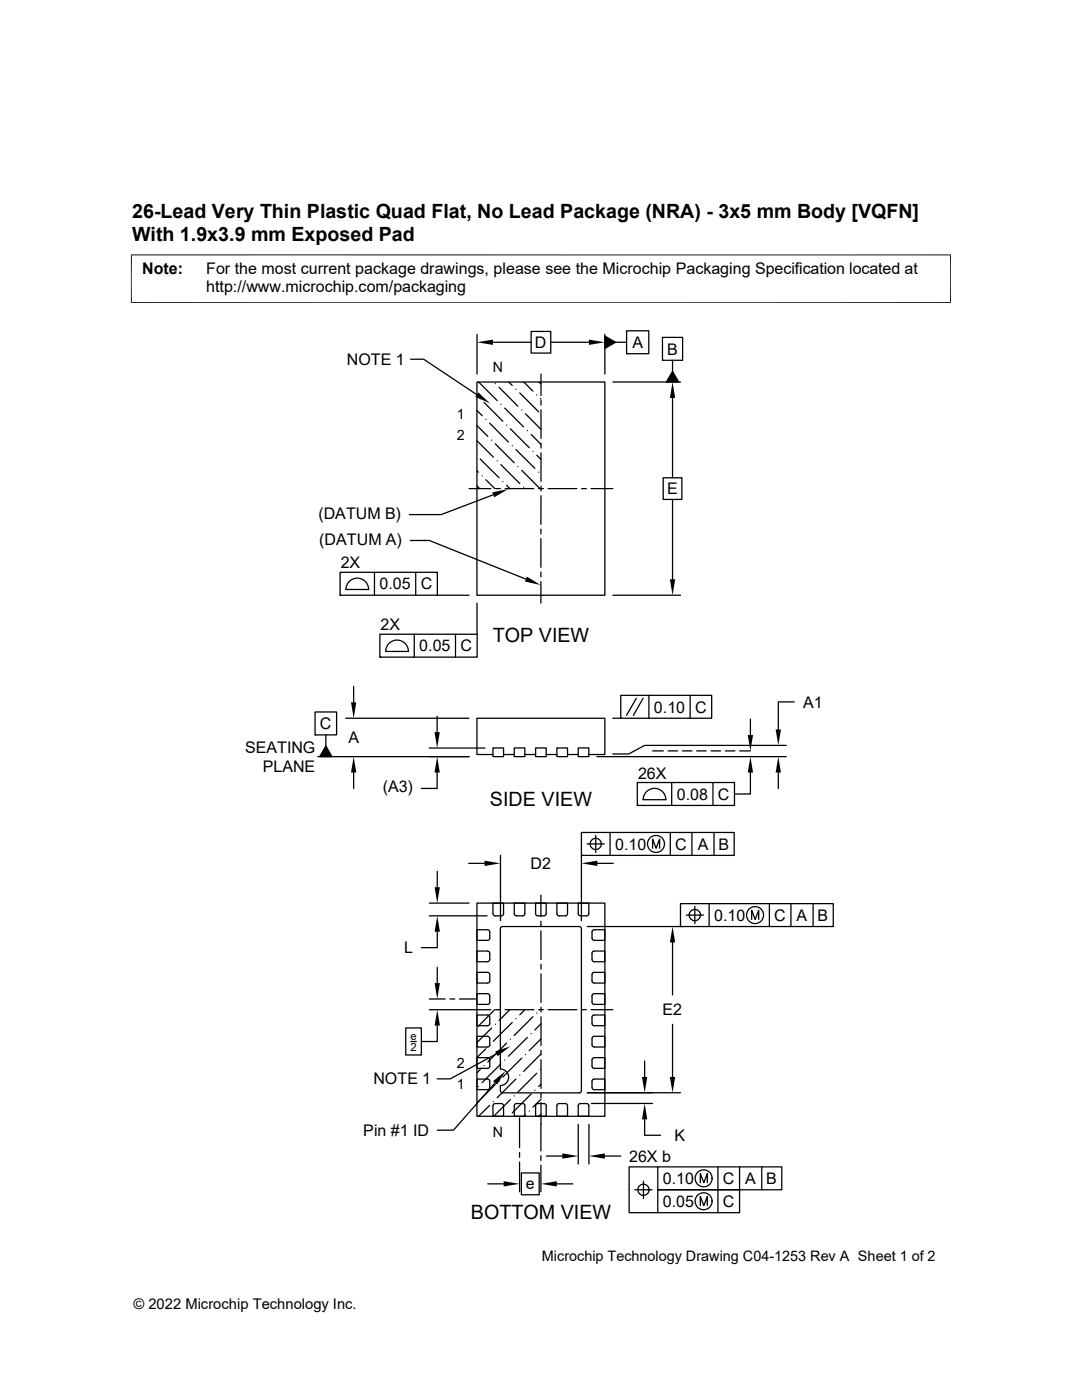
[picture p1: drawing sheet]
<svg xmlns="http://www.w3.org/2000/svg" width="216mm" height="279mm" viewBox="0 0 216 279" stroke-linecap="round" stroke-linejoin="round" font-family="sans-serif">
<g fill="none" stroke="#000" stroke-width=".25">
<path d="M81.9 71.7h2.6l10.6 7.1M95.2 76.2h25.5v42.6h-25.5zM95.2 66.7v8M95.5 76.2l3.7 3.7M95.8 79.6h.1M98.4 68.3h7.6M98.8 76.6h.1M99.6 77.3l3.7 3.8M101.5 76.2l.7 .7M103 77.7h.1M103.7 78.4l3.8 3.8M104.5 76.2l1.8 1.9"/>
<path d="M106 66.1h3.9v4.4h-3.9zM107.1 78.8h.1M107.5 76.2l.4 .4M107.8 79.6h.1M107.9 74.7v4.2M107.9 79.9v.9M109.9 68.3h7.6M120.7 67.1l2.1 1.2-2.1 1.2zM120.7 66.7v8M122.3 76.2h13.5M122.8 68.3h2.2M125 66h4.5v4.6h-4.5z"/>
<path d="M125 70.6h.1M132.2 67.3h4v4.6h-4zM132.2 71.9h.1M134.2 74.1l1.2 2.1h-2.4zM134.2 71.9v2.2M134.2 79.4v16M93.6 97.5h4.3M95.2 81.9l1 1.1M95.2 84.9l2.1 2.2M95.2 87.9l3.2 3.3M95.2 94l.2 .2M95.2 97l.5 .5"/>
<path d="M95.8 91.6l3.8 3.8M96.2 95h.1M96.6 80.3l3.7 3.8M96.9 83.7h.1M96.9 95.7l1.8 1.8M97.7 84.5l3.8 3.7M98.1 87.8h.1M98.4 98.7l-10.4 4h-6.3M98.8 88.6l3.8 3.8M98.9 97.5h.9M99.2 92h.1M99.9 80.7h.1"/>
<path d="M99.9 92.7l3.8 3.8M100.3 96.1h.1M100.7 81.4l3.8 3.8M100.8 97.5h5.7M101.1 84.8h.1M101.1 96.9l.6 .6M101.8 85.6l3.8 3.7M102.2 89h.1M103 89.7l3.7 3.8M103.3 93.1h.1M104.1 81.8h.1M104.1 93.9l3.6 3.6"/>
<path d="M104.5 97.2h.1M104.8 82.6l3.1 3.1M105.2 86h.1M106 86.7l1.9 2M106.3 90.1h.1M107.1 90.8l.8 .9M107.5 97.5h.9M107.5 94.2h.1M107.9 81.8v5.7M107.9 88.5v.9M107.9 90.4v5.7M107.9 97v1"/>
<path d="M107.9 98.9v5.7M109.4 97.5h5.7M116 97.5h1M117.9 97.5h4.4M132.3 95.4h3.8v4.3h-3.8zM134.2 99.7v15.9M67.9 114.2h19.4v4.6h-19.4zM67.9 118.8h.1M69 117.6h4.6M69 117.6a2.26 2.26 0 0 1 2.3-2.2 2.26 2.26 0 0 1 2.3 2.2M74.7 114.2v4.6M81.9 107.9h3.8l19.2 7.7"/>
<path d="M83 114.2v4.6M87.2 118.8h6.4M107.9 105.6v1M107.9 107.5v5.7M107.9 114.2v.9M107.9 116.1v4.3M122.3 118.8h13.5M70.6 137v3.2M75.8 126.6h19.4v4.5h-19.4zM75.8 131.1h.1M76.9 130h4.6a2.26 2.26 0 0 0-2.3-2.3 2.26 2.26 0 0 0-2.2 2.3M82.7 126.6v4.5"/>
<path d="M90.9 126.6v4.5M95.2 120.4v6.2M123.9 138.8h18.1v4.5h-18.1zM127 139.3l-2 3.5M128.3 139.3l-1.9 3.5M129.5 138.8v4.5M137.7 138.8v4.5M62.9 142.1h4.3v4.6h-4.3zM62.9 146.7h.1M65 146.7v2.2M65 148.9l1.2 2.1h-2.4zM69 143.3h24.6"/>
<path d="M70.6 154.2v3.2M85.6 149.3h11.2M87.2 154.2v3.2h-3.1M87.2 142.9v3.2M93.6 151h-30.2M98.4 149.3h2.1v1.7h-2.1zM98.4 150.6h-3.2v-7.3h25.5v7.3h-3.2M100.5 150.6h2.1M102.6 149.3h2.1v1.7h-2.1zM104.7 150.6h2.2M106.9 149.3h2.1v1.7h-2.1zM109 150.6h2.1"/>
<path d="M111.1 149.3h2.1v1.7h-2.1zM113.2 150.6h2.2M115.4 149.3h2.1v1.7h-2.1zM119.1 151h37.8M122.3 143.3h1.6M127.2 156.2h19.4v4.5h-19.4zM128.3 159.6h4.6M128.3 159.6a2.26 2.26 0 0 1 2.3-2.3 2.26 2.26 0 0 1 2.3 2.3M130.2 149.9h2.2M133.3 149.9h1.9M134 156.2v4.5M136.2 149.9h1.9"/>
<path d="M139 149.9h1.9M141.9 149.9h1.9M142.3 156.2v4.5M144.7 149.9h1.9M147.6 149.9h2.1M149.7 154.2v4.3h-3.1M149.7 143.5v3.2M155.3 154.2v3.2M156.9 148.8h-28.3l-3.1 1.7h-3.2M158.5 140.1h-3.2v5.5M87.2 173.9v3.2M93.5 172.3h3.2"/>
<path d="M99.9 170.7v13M107.9 178.6v4.3M116 166.1h30.5v4.6h-30.5zM116 170.7h.1M116 170.7v13M117.2 168.4h3.4M118.9 166.7v3.4M119.2 172.3h3.2M121.7 166.1v4.6M127.2 160.7h.1M130.2 169.3v-1.8l.7 1.8 .7-1.8v1.8M133.8 166.1v4.6"/>
<path d="M138.1 166.1v4.6M142.5 166.1v4.6M85.7 199.4h3.1M85.7 180.2h7.9M85.7 182.8h11.5M87.2 193v3.2M87.2 185.9v3.2h-3.1M89.8 199.4h.9M91.7 199.4h3.2M95.2 180.2h25.5v42.6h-25.5zM95.2 198.3h2.1l.3 .1 .1 .3v1.3l-.1 .3-.3 .1h-2.1zM95.2 194.1h2.1l.3 .1 .1 .3v1.3l-.1 .3-.3 .1h-2.1z"/>
<path d="M95.2 185.5h2.1l.3 .2 .1 .3v1.2l-.1 .3-.3 .2h-2.1zM97.3 191.9l.3-.1 .1-.3v-1.3l-.1-.3-.3-.1h-2.1v2.1h2.1M98.4 180.2h2.1v2.2l-.1 .2-.3 .2h-1.3l-.3-.2-.1-.2zM100 185l.3-.1h15.3l.4 .2v32.6l-.1 .3-.3 .1h-15.3l-.4-.3-.1-1.2a1.65 1.65 0 0 0 1.7-1.6 1.65 1.65 0 0 0-1.7-1.7v-28zM102.6 180.2h2.1v2.2l-.1 .2-.3 .2h-1.3l-.3-.2-.1-.2zM106.9 180.2h2.1v2.2l-.1 .2-.3 .2h-1.3l-.3-.2-.1-.2zM107.9 185.8v5.7M107.9 183.9v.9M107.9 192.4v1M107.9 194.4v5.7M111.1 180.2h2.1v2.2l-.1 .2-.3 .2h-1.3l-.2-.2-.2-.2zM115.4 180.2h2.1v2.2l-.1 .2-.3 .2h-1.3l-.3-.2-.1-.2z"/>
<path d="M117.2 184.9h18.6M118.3 198.4l.3-.1h2.1v2.1h-2.1l-.3-.1-.2-.3v-1.3zM118.3 194.2l.3-.1h2.1v2.1h-2.1l-.3-.1-.2-.3v-1.3zM118.3 185.7l.3-.2h2.1v2.2h-2.1l-.3-.2-.2-.3v-1.2zM118.6 191.9l-.3-.1-.2-.3v-1.3l.2-.3 .3-.1h2.1v2.1h-2.1M134.2 188.1v10.5M135.8 180.3h30.5v4.6h-30.5zM135.8 184.9h.1M136.9 182.6h3.5M137.5 182.6a1.14 1.14 0 0 1 1.5-1.1 1.14 1.14 0 0 1 .5 1.8 1.14 1.14 0 0 1-1.9-.3l-.1-.4M138.6 180.9v3.4M141.5 180.3v4.6"/>
<path d="M150 183.5v-1.8l.7 1.8 .7-1.8v1.8M153.5 180.3v4.6M157.8 180.3v4.6M162.2 180.3v4.6M81 205.1h3.1v5.4h-3.1zM82 207.9h1.1M85.7 201.5h12.2M87.2 204.7v3.2h-3.1M95.2 215.3h2.1l.3 .2 .1 .3v1.2l-.1 .3-.3 .2h-2.1zM95.2 206.8h2.1l.3 .1 .1 .3v1.3l-.1 .3-.3 .2h-2.1zM95.2 202.6h2.1l.3 .1 .1 .3v1.3l-.1 .3-.3 .1h-2.1zM95.4 216.8h.1"/>
<path d="M95.8 213.4l-.6 .7M96.6 212.7h.1M96.9 209.3l-1.7 1.8M97.3 211.1h-2.1v2.1h2.1l.3-.1 .1-.3v-1.3l-.1-.3-.3-.1M97.7 208.6h.1M98.1 205.2l-2.9 2.9M98.4 219.8h.1M98.7 201.5l-3.3 3.3M98.8 216.1l-8.3 9.5h-3.3M98.8 204.4h.1M98.8 216.5l-3.6 3.6M98.9 201.5h.9"/>
<path d="M99.1 210.3l-9.2 5h-2.7M99.6 215.7h.1M99.9 212.3l-3.7 3.8M100.7 211.6h.1M100.8 201.5h5.7M101.1 208.2l-3.8 3.7M101.7 201.5l-2.1 2.2M101.8 207.4h.1M101.8 219.5l-3.3 3.3M102.2 204l-3.8 3.8M102.6 218.7h.1M103 203.3h.1"/>
<path d="M103 215.3l-3.8 3.8M103.7 214.6h.1M104.1 211.2l-3.8 3.7M104.7 201.5l-1 1M104.8 210.4h.1M105.2 207.1l-3.7 3.7M106 206.3h.1M106 218.3l-3.8 3.8M106.3 202.9l-3.7 3.8M106.7 217.6h.1M107.1 202.2h.1M107.1 214.2l-3.8 3.8"/>
<path d="M107.5 201.5h.9M107.8 213.4h.1M107.9 204.3l-1.2 1.2M107.9 216.4l-.4 .4M107.9 207.3l-2.3 2.4M107.9 219.4l-1.6 1.6M107.9 210.4l-3.4 3.4M107.9 201v1M107.9 202.9v5.7M107.9 209.6v.9M107.9 211.5v5.7M107.9 218.2v.9"/>
<path d="M109.4 201.5h5.7M116 201.5h1M117.2 218.1h18.6M117.9 201.5h4.4M118.3 215.5l.3-.2h2.1v2.2h-2.1l-.3-.2-.2-.3v-1.2zM118.3 206.9l.3-.1h2.1v2.2h-2.1l-.3-.2-.2-.3v-1.3zM118.3 202.7l.3-.1h2.1v2.1h-2.1l-.3-.1-.2-.3v-1.3zM118.6 211.1h2.1v2.1h-2.1l-.3-.1-.2-.3v-1.3l.2-.3 .3-.1M128.6 211.8v3.1M134.2 204.4v10.5M97.3 236.3h3.2M97.7 220.6l-2.2 2.2"/>
<path d="M98.5 220.4l.3-.2h1.3l.3 .2 .1 .3v2.1h-2.1v-2.1zM102.7 220.4l.3-.2h1.3l.3 .2 .1 .3v2.1h-2.1v-2.1zM103.7 223.1v5.9M103.7 230v.9M103.7 231.9v5.9M104 234.1h3.6v4.3h-3.6zM104.8 222.5l-.3 .3M105.6 221.7h.1M107 220.4l.3-.2h1.3l.3 .2 .1 .3v2.1h-2.1v-2.1zM107.9 222.4l-.4 .4M107.9 230.6v1M107.9 232.5v5.3"/>
<path d="M107.9 220.1v9.6M109 230.7h3.2M111.1 236.3h3.2M111.3 220.4l.2-.2h1.3l.3 .2 .1 .3v2.1h-2.1v-2.1zM115.4 224.4v7.9M115.5 220.4l.3-.2h1.3l.3 .2 .1 .3v2.1h-2.1v-2.1zM117.5 224.4v7.9M118 220.2h12.2M120.7 230.7h3.2M126.7 237.4h3.4M128.4 235.7v3.5M128.6 223.4v3.2h3.2"/>
<path d="M131.3 232.9v4.5h16.3v4.6h-22.1v-9.1h30.5v4.5h-24.7v4.6M139.7 236v-1.8l.7 1.8 .7-1.8v1.8M143.3 232.9v9.1M147.6 232.9v4.5M152 232.9v4.5M139.7 240.6v-1.8l.7 1.8 .7-1.8v1.8"/>
<circle cx="118.9" cy="168.4" r="1.12"/>
<circle cx="130.9" cy="168.4" r="1.69"/>
<circle cx="150.7" cy="182.6" r="1.69"/>
<circle cx="128.4" cy="237.4" r="1.12"/>
<circle cx="140.4" cy="239.7" r="1.69"/>
<circle cx="140.4" cy="235.2" r="1.69"/>
</g>
<g fill="#000">
<path d="M95.4 78.3l2.4 2.2-3-1.3zM95.2 68.3l3.2-.5v1zM117.5 67.8l3.2 .5-3.2 .5zM120.7 67.1l2.1 1.2-2.1 1.2zM134.2 76.2l.5 3.2h-1zM134.2 74.1l1.2 2.1h-2.4zM98.2 98.3l3.2-.7-2.8 1.7zM105.1 115.1l2.8 1.7-3.2-.7zM133.7 115.6h1l-.5 3.2zM65 148.9l1.2 2.1h-2.4zM70.6 151l.5 3.2h-1.1zM70 140.2h1.1l-.5 3.1z"/>
<path d="M86.7 146.1h1.1l-.6 3.2zM87.2 151l.6 3.2h-1.1zM149.7 151l.6 3.2h-1.1zM149.2 146.7h1.1l-.6 3.2zM155.3 151l.5 3.2h-1zM154.8 145.6h1l-.5 3.2zM86.7 177.1h1.1l-.6 3.1zM96.7 171.8l3.2 .5-3.2 .5zM116 172.3l3.2-.5v1zM87.2 182.8l.6 3.1h-1.1zM86.7 196.2h1.1l-.6 3.2zM134.2 184.9l.5 3.2h-1z"/>
<path d="M87.2 201.5l.6 3.2h-1.1zM98.4 215.8l2.5-2.1-1.7 2.8zM98.8 209.8l3.1-1-2.6 2zM128.1 214.9h1.1l-.6 3.2zM133.7 214.9h1l-.5 3.2zM100.5 235.7l3.2 .6-3.2 .5zM107.9 236.3l3.2-.6v1.1zM112.2 230.2l3.2 .5-3.2 .5zM117.5 230.7l3.2-.5v1zM128.6 220.2l.6 3.2h-1.1z"/>
</g>
<path d="M26.1 50.9h163.7M26.2 50.8v9.7M189.7 50.8v9.7M26.1 60.4h163.7" fill="none" stroke="#000" stroke-width=".2"/>
<g font-size="3.9">
<text x="26.4" y="43.5">26-Lead Very Thin Plastic Quad Flat, No Lead Package (NRA) - 3x5 mm Body [VQFN]</text>
<text x="26.4" y="48">With 1.9x3.9 mm Exposed Pad</text>
<text x="98.3" y="128.1">TOP VIEW</text>
<text x="97.8" y="160.8">SIDE VIEW</text>
<text x="93.9" y="243.2">BOTTOM VIEW</text>
</g>
<g font-size="3.2">
<text x="28.4" y="54.6">Note:</text>
<text x="41.1" y="58.3">http://www.microchip.com/packaging</text>
<text x="41.1" y="54.6">For the most current package drawings, please see the Microchip Packaging Specification located at</text>
<text x="106.7" y="69.4">D</text>
<text x="126.2" y="69.4">A</text>
<text x="133.1" y="70.8">B</text>
<text x="69.2" y="72.8">NOTE 1</text>
<text x="133.1" y="98.7">E</text>
<text x="63.5" y="103.5">(DATUM B)</text>
<text x="63.7" y="108.7">(DATUM A)</text>
<text x="68" y="113.4">2X</text>
<text x="75.7" y="117.6">0.05</text>
<text x="83.9" y="117.6">C</text>
<text x="75.9" y="125.8">2X</text>
<text x="83.7" y="130">0.05</text>
<text x="91.9" y="130">C</text>
<text x="130.5" y="142.2">0.10</text>
<text x="138.7" y="142.2">C</text>
<text x="160.3" y="141.2">A1</text>
<text x="63.8" y="145.5">C</text>
<text x="69.5" y="148.3">A</text>
<text x="48.9" y="150.3">SEATING</text>
<text x="52.4" y="154.2">PLANE</text>
<text x="127.3" y="155.4">26X</text>
<text x="76.4" y="158.2">(A3)</text>
<text x="135" y="159.6">0.08</text>
<text x="143.2" y="159.6">C</text>
<text x="105.9" y="173.4">D2</text>
<text x="122.7" y="169.6">0.10</text>
<text x="134.7" y="169.6">C</text>
<text x="139.2" y="169.6">A</text>
<text x="143.4" y="169.6">B</text>
<text x="142.5" y="183.8">0.10</text>
<text x="154.5" y="183.8">C</text>
<text x="159" y="183.8">A</text>
<text x="163.2" y="183.8">B</text>
<text x="80.6" y="190.3">L</text>
<text x="132.2" y="202.6">E2</text>
<text x="74.5" y="216.4">NOTE 1</text>
<text x="72.5" y="226.7">Pin #1 ID</text>
<text x="134.6" y="227.7">K</text>
<text x="125.5" y="231.8">26X b</text>
<text x="104.9" y="237.4">e</text>
<text x="132.3" y="236.3">0.10</text>
<text x="144.3" y="236.3">C</text>
<text x="148.7" y="236.3">A</text>
<text x="152.9" y="236.3">B</text>
<text x="132.3" y="240.9">0.05</text>
<text x="144.3" y="240.9">C</text>
</g>
<g font-size="2.9">
<text x="108.1" y="251.7">Microchip Technology Drawing C04-1253 Rev A Sheet 1 of 2</text>
<text x="26.6" y="261.3">© 2022 Microchip Technology Inc.</text>
</g>
<g font-size="2.8">
<text x="98.4" y="74.2">N</text>
<text x="91.1" y="83.6">1</text>
<text x="91.2" y="87.9">2</text>
<text x="91.2" y="213.2">2</text>
<text x="91.1" y="217.4">1</text>
<text x="98.4" y="226.9">N</text>
</g>
<g font-size="2.2">
<text x="81.9" y="207.6">e</text>
<text x="81.9" y="209.7">2</text>
</g>
</svg>
